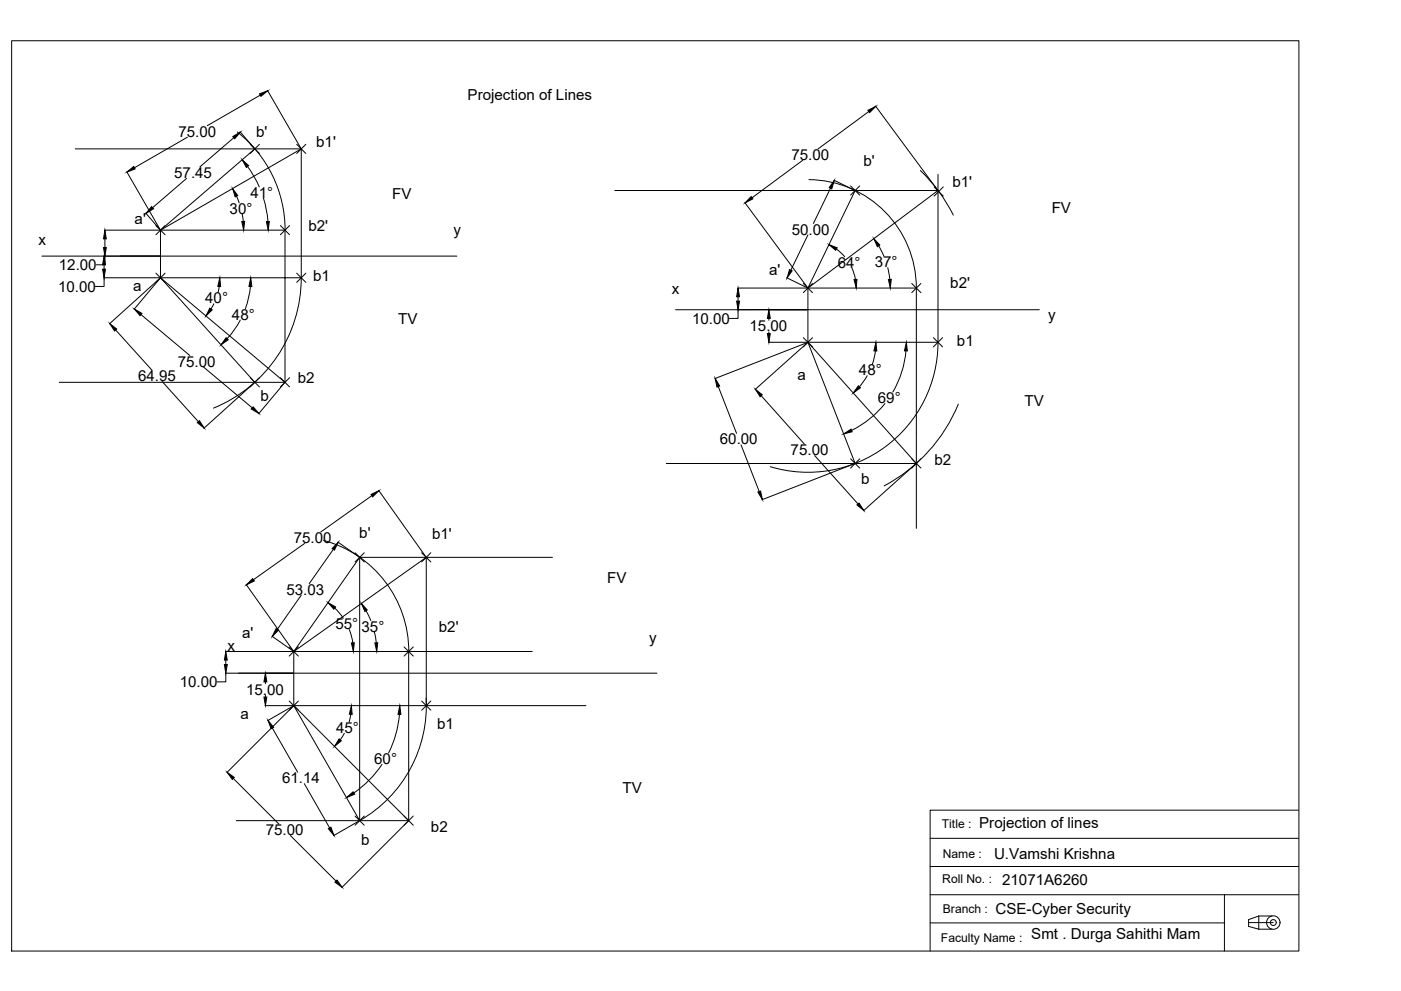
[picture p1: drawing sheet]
<svg xmlns="http://www.w3.org/2000/svg" width="594mm" height="420mm" viewBox="0 0 594 420" stroke-linecap="round" stroke-linejoin="round" font-family="sans-serif">
<!-- layer: 0 -->
<g fill="none" stroke="#000" stroke-width=".42">
<path d="M4.9 17.3h545.9v385.9h-545.9zM113.4 38.4l14.3 24.7M79.5 58.2l-22.5 12.9M99.1 58.4l-14.4 12.4M100.6 56a52.8 52.8 0 0 1 20.3 41.6M101.8 55.9l6.3 7.2-40 34.5M110.3 40.3l-22.4 13M368.4 47.3l-21.5 15.8M371.2 45l26.8 36.2M31.9 63.1h95.8M53.7 72.8l14.3 24.7M79.1 75.6l-14.4 12.5"/>
<path d="M105 70.6l2.7 4.2 2.3 4.5M106.1 61.2l3.9 3.9M110 61.2l-3.9 3.9M125.8 61.2l3.9 3.9M127.7 63.1l-59.6 34.5v20.2M127.7 63.1v54.7h-59.6l52.7 44.3v-64.5M129.7 61.2l-3.9 3.9M340.3 68l-21.4 15.9M343 76.2a46 46 0 0 1 45.6 45.9M352.2 79.8l-7.3 14.9M353.6 76.4l9 4.4M360.7 78.8l3.9 3.9"/>
<path d="M364.6 78.8l-3.9 3.9M390.3 72.3l4.3 4.6 3.9 4.9 3.5 5.2 2.2 4.2M396.1 79.2l3.9 3.9M397.7 73.9v71.2h-55.1M400 79.2l-3.9 3.9M44.3 97.6h76.5M61.8 90.3l6.2 7.2M66.1 95.6l3.9 3.9M70 95.6l-3.9 3.9M100.3 83.2l1.1 2.8M102.7 90.9l.5 3M111.7 84l1.3 4.9 .6 5"/>
<path d="M118.9 95.6l3.9 3.9M122.8 95.6l-3.9 3.9M260.7 80.8h137l-55.1 41.3M315.8 85.9l26.7 36.2M342.6 99.6l-7.2 15M362.6 80.8l-20 41.3M17.8 108.6h175.9M44 117.8h24M44.1 117.8v3.7h-3.6M44.1 112.3v1.8M44.5 108.6v3.7h-3.7M44.5 101.3v3.6"/>
<path d="M66.1 115.8l3.9 3.9M68 117.8l-11.2 13.3M68 117.8l-21.6 19.5M68.1 117.8l40 44.3-21.7 19.5M70 115.8l-3.9 3.9M125.8 115.8l3.9 3.9M127.7 117.8a59.7 59.7 0 0 1-37.2 55.2M129.7 115.8l-3.9 3.9M333.6 117.8l8.9 4.3M354.7 105.6l3.5 3.2M361.3 113.7l1.4 4.8M372.6 104.2l2.2 4.4"/>
<path d="M376.4 113.5l.9 4.9M49.1 139.9l15.3 17M59.8 133.4l20.7 17.3M90.7 128.8l-1.2 2.1M93 121.4l-.5 2.5M101.9 135.7l-2.5 4.1-3.1 3.8M106.2 121.4l-.8 4.8-1.3 4.7M286.5 131.3h154.2M312.8 122.1h29.7M313 131.3v3.7h-3.7M313 125.8v1.9M326 135v.8"/>
<path d="M340.6 120.2l3.9 3.9M342.6 122.1v23M342.6 122.1h46v101.9M344.5 120.2l-3.9 3.9M386.6 120.2l3.9 3.9M390.5 120.2l-3.9 3.9M86.3 155.6l20.7 17.3M325.9 145.1h16.6M326 140.7v.7M340.6 143.2l3.9 3.9M342.5 145.2l-22.3 19.9M342.5 145.2l-39.4 15.3"/>
<path d="M342.6 145.1l46 51.4-22.4 20M342.6 145.1l20 51.4M344.5 143.2l-3.9 3.9M367.7 159.3l-3.3 4.7M371.2 148.8l-1.3 5.6M384.2 148.8a41.7 41.7 0 0 1-5.6 17.4M395.8 143.2l3.9 3.9M397.7 145.1a55.1 55.1 0 0 1-71.1 52.8M399.7 143.2l-3.9 3.9M25.1 162.1h95.7l-11.1 13.3M68.8 161.8l15.3 17M106.1 160.1l3.9 3.9"/>
<path d="M110 160.1l-3.9 3.9M118.9 160.1l3.9 3.9M122.8 160.1l-3.9 3.9M304.6 163.9l7.7 19.8M322.8 167.8l18.3 20.5M375.3 171.1a41.7 41.7 0 0 1-14.2 11.4M406.4 171.3a68.9 68.9 0 0 1-31.5 34.7M282.5 196.5h106.4M314.2 188.6l7.7 19.8M345.5 193.2l18.3 20.5M360.7 194.5l3.9 4M362.6 196.5l-39.5 15.4"/>
<path d="M364.6 194.5l-3.9 4M386.6 194.5l3.9 4M390.5 194.5l-3.9 4M157.7 210.1l-21.7 15.5M160.6 207.9l20.1 28.4M129.1 230.4l-21.6 15.4M137.2 229.1a48.7 48.7 0 0 1 36.1 47.1M141.3 232.9l-10.2 14.5M143.3 229.8l9.2 6.5M150.6 234.4l3.9 3.9M152.5 236.3l-27.9 39.9M152.5 236.3h81.8"/>
<path d="M152.5 236.3v111.6M154.5 234.4l-3.9 3.9M178.8 234.4l3.9 3.9M180.7 236.3v62.9M180.7 236.3l-56.1 39.9M182.7 234.4l-3.9 3.9M104.4 247.8l20.1 28.4-9.2-6.5M127.7 252.3l-10.1 14.5M142 257.8l3.6 4.3M155.2 258.9l2 4.2M95.6 276.2h130.1M95.7 279.9v1.8"/>
<path d="M122.6 274.3l3.9 3.9M124.6 276.2v23h123.9M126.5 274.3l-3.9 3.9M148.1 266.9l1.5 5.6M158.8 267.9l.8 4.6M171.4 274.3l3.8 3.9M173.3 276.2v71.7M175.2 274.3l-3.8 3.9M95.6 285.4h183M95.7 285.4v3.7h-3.6M112.4 299.2h12.1M112.6 289.1v.8"/>
<path d="M112.6 294.7v.8M122.6 297.2l50.7 50.7M124.5 299.2l-11 6.3M124.6 299.2l27.9 48.7M126.5 297.2l-30.3 30.3M178.8 297.2l3.9 3.9M180.7 295.9a56.2 56.2 0 0 1-28.1 52M182.7 297.2l-3.9 3.9M115.5 308.7l10.7 18.7M146 310.9l-1.7 2.7M148.8 302.8l-.8 3.3M169.4 302.8l-.5 4-1.2 5.1-2.9 7.3"/>
<path d="M98.9 330l19.4 19.4M129 332.2l10.8 18.8M162 324.1l-5 6.1-3.8 3.6-3.1 2.4M100.2 347.9h73.1M123.1 354.2l19.4 19.3M150.6 346l3.9 3.9M152.5 347.9l-11 6.4M154.5 346l-3.9 3.9M171.4 346l3.8 3.9M173.3 348l-28.4 28.3M175.2 346l-3.8 3.9M394.4 355.4h156.2"/>
<path d="M550.6 343.5h-156.2v59.7M394.4 367.4h156.2M394.4 379.3h156.2M519.2 379.3v23.9M394.4 391.3h124.8M529.4 391.2v1.6l4.4 1.2M533.8 388.4l-4.4 1.5v1.3h10.5M533.8 388.4v5.6M533.8 388.4h5.6M533.8 394h5.6"/>
<circle cx="539.9" cy="391.1" r="2.86"/>
<circle cx="539.9" cy="391.1" r="1.25"/>
</g>
<g fill="#000" stroke="#000" stroke-width=".42">
<path d="M110.1 39.8l3.4-1.3-2.9 2.4zM98.7 57.9l3.2-1.9-2.4 2.8zM368 46.8l3.4-1.7-2.6 2.7zM53.8 72.9l2.9-2.3 .6 1zM102.7 67.7l2.7 2.5-.9 .8zM353.8 76.5l-1.1 3.6-1.1-.6zM64.3 87.6l.8 .9-3.2 2zM98.6 79.9l2.2 3-1.1 .6zM102.5 93.9h1.2l-.4 3.7zM113 93.9h1.2l-.5 3.7zM318.5 83.4l.7 .9-3.3 1.7zM44.1 108.6l.6 3.7h-1.2z"/>
<path d="M43.5 114.1h1.2l-.6 3.7zM44.5 97.6l.6 3.7h-1.2zM43.9 104.9h1.2l-.6 3.7zM334.8 114.3l1.1 .5-2.2 3.1zM351.5 103.7l3.5 1.4-.6 1zM362.1 118.5l1.3-.1-.3 3.7zM370.5 101.2l2.6 2.7-1 .7zM376.7 118.5l1.2-.1-.4 3.7zM46.6 137.2l2.9 2.3-.9 .8zM57 131l3.2 1.9-.8 .9zM89 130.6l1 .8-2.7 2.6zM93.2 117.8l.3 3.7-1.1-.1z"/>
<path d="M106.3 117.8l.5 3.7-1.2-.1zM313 122.1l.6 3.7h-1.2zM312.4 127.7h1.2l-.6 3.6zM326 131.3l.6 3.7h-1.2zM95.9 143.2l.9 .9-3.1 2.1zM325.4 141.4h1.2l-.6 3.7zM371.4 145.1l.4 3.7h-1.2zM384.3 145.1l.5 3.7h-1.3zM83.6 179.2l1-.8 2 3.1zM107.3 172.5l2.5 2.8-3.3-1.9zM303.3 160.4l1.9 3.3-1.2 .4zM320.3 165.1l2.9 2.3-.9 .8z"/>
<path d="M364 163.6l.9 .8-3.1 2.2zM357.7 184l3.2-2.1 .4 1.1zM157.3 209.6l3.4-1.6-2.7 2.7zM321.4 208.6l1.1-.4 .8 3.6zM363.4 214.1l.9-.8 2 3.1zM143.4 229.9l-1.6 3.4-1-.7zM107.1 245.3l.8 1-3.4 1.6zM139.1 255.5l3.2 1.8-.8 1zM153.2 255.8l2.5 2.8-1 .6zM95.7 276.2l.7 3.7h-1.2zM117.1 266.5l1 .7-2.6 2.6zM149 272.6l1.2-.1-.4 3.7z"/>
<path d="M158.9 272.6l1.3-.1-.4 3.7zM95.2 281.7h1.2l-.7 3.7zM112.6 285.4l.5 3.7h-1.2zM111.9 295.5h1.2l-.5 3.7zM113.7 305.4l2.3 3-1 .5zM143.8 313.3l.9 .8-2.9 2.4zM149 299.2l.3 3.7-1.2-.1zM169.5 299.2l.5 3.7h-1.2zM96.3 327.4l3 2.2-.8 .9zM146.9 338.2l2.8-2.5 .7 1zM139.2 351.3l1.1-.6 1.3 3.5zM142 374l.9-.9 2.2 3.1z"/>
</g>
<g font-size="6.4">
<text x="198.3" y="42.2">Projection of Lines</text>
<text x="75.6" y="58">75.00</text>
<text x="108.6" y="58">b'</text>
<text x="134.1" y="62.2">b1'</text>
<text x="335.6" y="67.8">75.00</text>
<text x="366.1" y="70.6">b'</text>
<text x="73.9" y="75.5">57.45</text>
<text x="106.2" y="83.9">41°</text>
<text x="403.9" y="79.1">b1'</text>
<text x="166.3" y="84.4">FV</text>
<text x="57.1" y="95.1">a'</text>
<text x="97.4" y="90.7">30°</text>
<text x="446" y="90.2">FV</text>
<text x="130.8" y="97.8">b2'</text>
<text x="192.3" y="99.6">y</text>
<text x="335.7" y="99.4">50.00</text>
<text x="16.3" y="103.7">x</text>
<text x="355.2" y="113.5">64°</text>
<text x="371" y="113.4">37°</text>
<text x="25" y="114.6">12.00</text>
<text x="132.7" y="119.3">b1</text>
<text x="326.2" y="116.5">a'</text>
<text x="24.6" y="123.7">10.00</text>
<text x="56.5" y="123.3">a</text>
<text x="284.9" y="124.5">x</text>
<text x="403" y="122.3">b2'</text>
<text x="87" y="128.7">40°</text>
<text x="98.4" y="135.6">48°</text>
<text x="168.8" y="137.4">TV</text>
<text x="293.5" y="137.3">10.00</text>
<text x="444.5" y="135.7">y</text>
<text x="317.8" y="140.5">15.00</text>
<text x="405.8" y="146.7">b1</text>
<text x="75.3" y="155.4">75.00</text>
<text x="58.5" y="161.6">64.95</text>
<text x="338.2" y="161">a</text>
<text x="364.2" y="159.1">48°</text>
<text x="126.3" y="162.2">b2</text>
<text x="110.5" y="170">b</text>
<text x="372.3" y="170.9">69°</text>
<text x="434.4" y="172.1">TV</text>
<text x="305.3" y="188.4">60.00</text>
<text x="335.3" y="193">75.00</text>
<text x="396.3" y="197.1">b2</text>
<text x="365.2" y="205">b</text>
<text x="152.3" y="228">b'</text>
<text x="124.5" y="230.3">75.00</text>
<text x="183.2" y="228.5">b1'</text>
<text x="257.5" y="247.1">FV</text>
<text x="121.4" y="252.1">53.03</text>
<text x="142.2" y="266.8">55°</text>
<text x="153.3" y="267.8">35°</text>
<text x="186.1" y="268.1">b2'</text>
<text x="96.5" y="276">x</text>
<text x="102.7" y="270.6">a'</text>
<text x="275.3" y="272.8">y</text>
<text x="76.2" y="291.3">10.00</text>
<text x="104.3" y="294.6">15.00</text>
<text x="102.1" y="305">a</text>
<text x="142.5" y="310.8">45°</text>
<text x="185.3" y="309.2">b1</text>
<text x="158.7" y="324">60°</text>
<text x="119.6" y="332.1">61.14</text>
<text x="264" y="336.3">TV</text>
<text x="182.7" y="352.6">b2</text>
<text x="415.2" y="351.2">Projection of lines</text>
<text x="112.7" y="354.1">75.00</text>
<text x="153.1" y="358.1">b</text>
<text x="421.5" y="364.3">U.Vamshi Krishna</text>
<text x="424.9" y="375.2">21071A6260</text>
<text x="422.1" y="387.6">CSE-Cyber Security</text>
<text x="437.3" y="398.3">Smt . Durga Sahithi Mam</text>
</g>
<g font-size="5.1">
<text x="399.4" y="351.1">Title :</text>
<text x="399.8" y="363.9">Name :</text>
<text x="399.6" y="374.3">Roll No. :</text>
<text x="399.8" y="386.9">Branch :</text>
<text x="399" y="399.3">Faculty Name :</text>
</g>
</svg>
